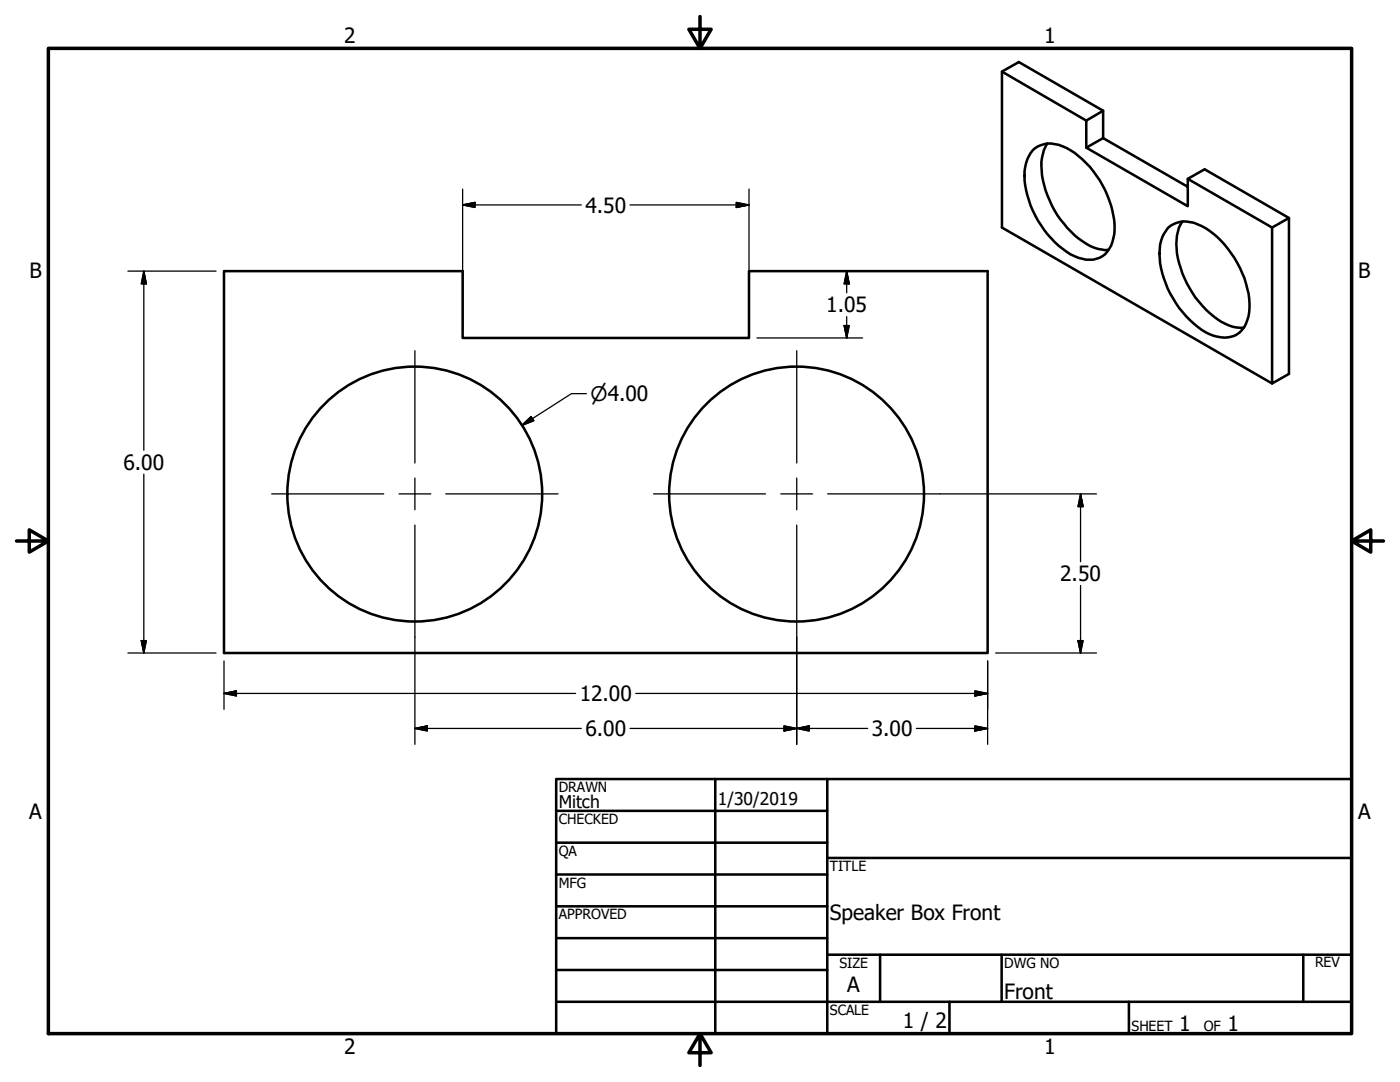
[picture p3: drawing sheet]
<svg xmlns="http://www.w3.org/2000/svg" width="279mm" height="216mm" viewBox="0 0 279 216" stroke-linecap="round" stroke-linejoin="round" font-family="sans-serif">
<!-- layer: Visible (ANSI) -->
<g fill="none" stroke="#000" stroke-width=".51">
<path d="M200 14.3l16.8 9.8M206.1 30a5.3 5.3 0 0 1 6-.8 17.2 17.2 0 0 1 7.9 7.8 17.7 17.7 0 0 1 2.4 9.7 5.9 5.9 0 0 1-2.9 4.7 6.5 6.5 0 0 1-5.9-.7 19.7 19.7 0 0 1-9.1-16.5 7.3 7.3 0 0 1 1.6-4.2zM209 28.6a9.7 9.7 0 0 0-.8 7.4 19.7 19.7 0 0 0 9.4 13.1l1.5 .6 1.4 .2 .7-.1M220.2 27.6v-5.5l-3.4 2v5.4M220.2 22.1l-16.9-9.7-3.3 1.9v31.1l53.9 31.1M237 37.3l-16.8-9.7-3.4 1.9 20.2 11.6v-5.4l3.4-1.9 16.8 9.7v31.1l-3.3 1.9v-31.1M237 35.7l16.9 9.7 3.3-1.9M44.7 54.1h47.6v13.3h57.2v-13.3h47.6v76.2h-152.4zM233 45.5a5.3 5.3 0 0 1 6-.7 17.8 17.8 0 0 1 8.9 9.7 13.5 13.5 0 0 1 1 9.4 4.6 4.6 0 0 1-5.9 3.3 12.9 12.9 0 0 1-7-4.9 19.8 19.8 0 0 1-4.6-11.7 7.6 7.6 0 0 1 1.6-5.1zM236 44.2a8.9 8.9 0 0 0-1.1 6.3 19.9 19.9 0 0 0 9.6 14.1 6.7 6.7 0 0 0 3.7 .8"/>
<circle cx="82.8" cy="98.6" r="25.4"/>
<circle cx="159" cy="98.6" r="25.4"/>
</g>
<!-- layer: Border (ANSI) -->
<path d="M9.7 9.7h260v196.5h-260zM139.7 3.3v6.4l-2.2-3.9h4.4l-2.2 3.9M3.3 107.9h6.4l-3.9-2.2v4.5l3.9-2.3M269.7 107.9l3.9 2.3v-4.5l-3.9 2.2h6.4M139.7 206.2l2.2 3.9h-4.4l2.2-3.9v6.4" fill="none" stroke="#000" stroke-width=".7"/>
<!-- layer: Title (ANSI) -->
<g fill="none" stroke="#000" stroke-width=".51">
<path d="M111 155.4h158.7v50.8h-158.7zM142.7 155.4v50.8M165.1 155.4v50.8M111 161.8h54.1M111 168.1h54.1M111 174.5h54.1M165.1 171.2h104.6M111 180.8h54.1M111 187.2h54.1M111 193.5h54.1M111 199.9h158.7M165.1 190.5h104.6"/>
<path d="M175.6 190.5v9.4M189.5 199.9v6.3M199.9 190.5v9.4M225.3 199.9v6.3M260.1 190.5v9.4"/>
</g>
<!-- layer: Dimension (ANSI) -->
<g fill="none" stroke="#000" stroke-width=".25">
<path d="M92.3 37.7v28.1M149.5 37.7v28.1M25.5 54.1h17.6M28.7 54.1l.5 2.5h-1zM28.7 54.1v35.8M92.3 40.9l2.5-.5v1zM92.3 40.9h23.7M125.7 40.9h23.8M146.9 40.4l2.6 .5-2.6 .5zM151.1 54.1h21M169 54.1l.5 2.5h-1zM169 54.1v4.3"/>
<path d="M117 78.5h-3l-9.9 6.4M151.1 67.4h21M168.5 65h1l-.5 2.4zM169 63.2v4.2M28.7 94.6v35.7M104.1 84.9l1.9-1.8 .6 .8zM187.6 98.6h31.2M215.6 98.6l.6 2.5h-1.1zM215.6 98.6v13.5M215.6 116.8v13.5M25.5 130.3h17.6M28.2 127.8h1l-.5 2.5z"/>
<path d="M44.7 138.4l2.5-.5v1zM44.7 138.4h70.2M44.7 131.9v9.6M82.8 127.1v21.4M126.9 138.4h70.2M159 127.1v21.4M194.6 137.9l2.5 .5-2.5 .5zM197.1 131.9v16.6M198.7 130.3h20.1M215.1 127.8h1.1l-.6 2.5zM82.8 145.4l2.5-.6v1.1zM82.8 145.4h33.2"/>
<path d="M125.7 145.4h47.5M156.5 144.8l2.5 .6-2.5 .5zM159 145.4l2.5-.6v1.1zM182.9 145.4h14.2M194.6 144.8l2.5 .6-2.5 .5z"/>
</g>
<g fill="#000" stroke="#000" stroke-width=".25">
<path d="M28.7 54.1l.5 2.5zM28.7 54.1l.5 2.5h-1zM92.3 40.9l2.5-.5zM92.3 40.9l2.5-.5v1zM146.9 41.4l2.6-.5zM146.9 40.4l2.6 .5-2.6 .5zM169 54.1l.5 2.5zM169 54.1l.5 2.5h-1zM168.5 65l.5 2.4zM168.5 65h1l-.5 2.4zM104.1 84.9l1.9-1.8zM104.1 84.9l1.9-1.8 .6 .8z"/>
<path d="M215.6 98.6l.6 2.5zM215.6 98.6l.6 2.5h-1.1zM28.2 127.8l.5 2.5zM28.2 127.8h1l-.5 2.5zM44.7 138.4l2.5-.5zM44.7 138.4l2.5-.5v1zM194.6 138.9l2.5-.5zM194.6 137.9l2.5 .5-2.5 .5zM215.1 127.8l.5 2.5zM215.1 127.8h1.1l-.6 2.5zM82.8 145.4l2.5-.6zM82.8 145.4l2.5-.6v1.1z"/>
<path d="M156.5 145.9l2.5-.5zM156.5 144.8l2.5 .6-2.5 .5zM159 145.4l2.5-.6zM159 145.4l2.5-.6v1.1zM194.6 145.9l2.5-.5zM194.6 144.8l2.5 .6-2.5 .5z"/>
</g>
<!-- layer: Center Mark (ANSI) -->
<path d="M82.8 70v22.4M159 70v22.4M54.2 98.6h22.4M79.6 98.6h6.4M82.8 95.4v6.3M89 98.6h22.4M130.4 98.6h22.4M155.8 98.6h6.4M159 95.4v6.3M165.2 98.6h22.4M82.8 104.8v22.3M159 104.8v22.3" fill="none" stroke="#000" stroke-width=".25"/>
<g font-size="4.2">
<text x="68.7" y="8.6">2</text>
<text x="208.4" y="8.6">1</text>
<text x="116.8" y="42.4">4.50</text>
<text x="5.9" y="55.5">B</text>
<text x="271.1" y="55.5">B</text>
<text x="164.9" y="62.3">1.05</text>
<text x="24.6" y="93.7">6.00</text>
<text x="211.6" y="116">2.50</text>
<text x="115.7" y="139.9">12.00</text>
<text x="116.8" y="146.9">6.00</text>
<text x="174" y="146.9">3.00</text>
<text x="5.8" y="163.4">A</text>
<text x="271" y="163.4">A</text>
<text x="165.6" y="183.5">Speaker Box Front</text>
<text x="169.1" y="198">A</text>
<text x="200.4" y="199.3">Front</text>
<text x="180.1" y="205.1">1 / 2</text>
<text x="235.3" y="205.7">1</text>
<text x="245" y="205.7">1</text>
<text x="68.7" y="210.3">2</text>
<text x="208.4" y="210.3">1</text>
</g>
<text font-size="4" x="117.9" y="80">⌀4.00</text>
<g font-size="3.5">
<text x="111.5" y="161.2">Mitch</text>
<text x="143.3" y="160.7">1/30/2019</text>
</g>
<g font-size="2.8">
<text x="111.5" y="158">DRAWN</text>
<text x="111.5" y="164.4">CHECKED</text>
<text x="111.5" y="170.8">QA</text>
<text x="165.6" y="173.7">TITLE</text>
<text x="111.5" y="177.1">MFG</text>
<text x="111.5" y="183.5">APPROVED</text>
<text x="167.5" y="193.1">SIZE</text>
<text x="200.4" y="193.1">DWG NO</text>
<text x="262.4" y="193">REV</text>
<text x="165.6" y="202.5">SCALE</text>
<text x="225.8" y="205.7">SHEET</text>
<text x="240.2" y="205.7">OF</text>
</g>
</svg>
